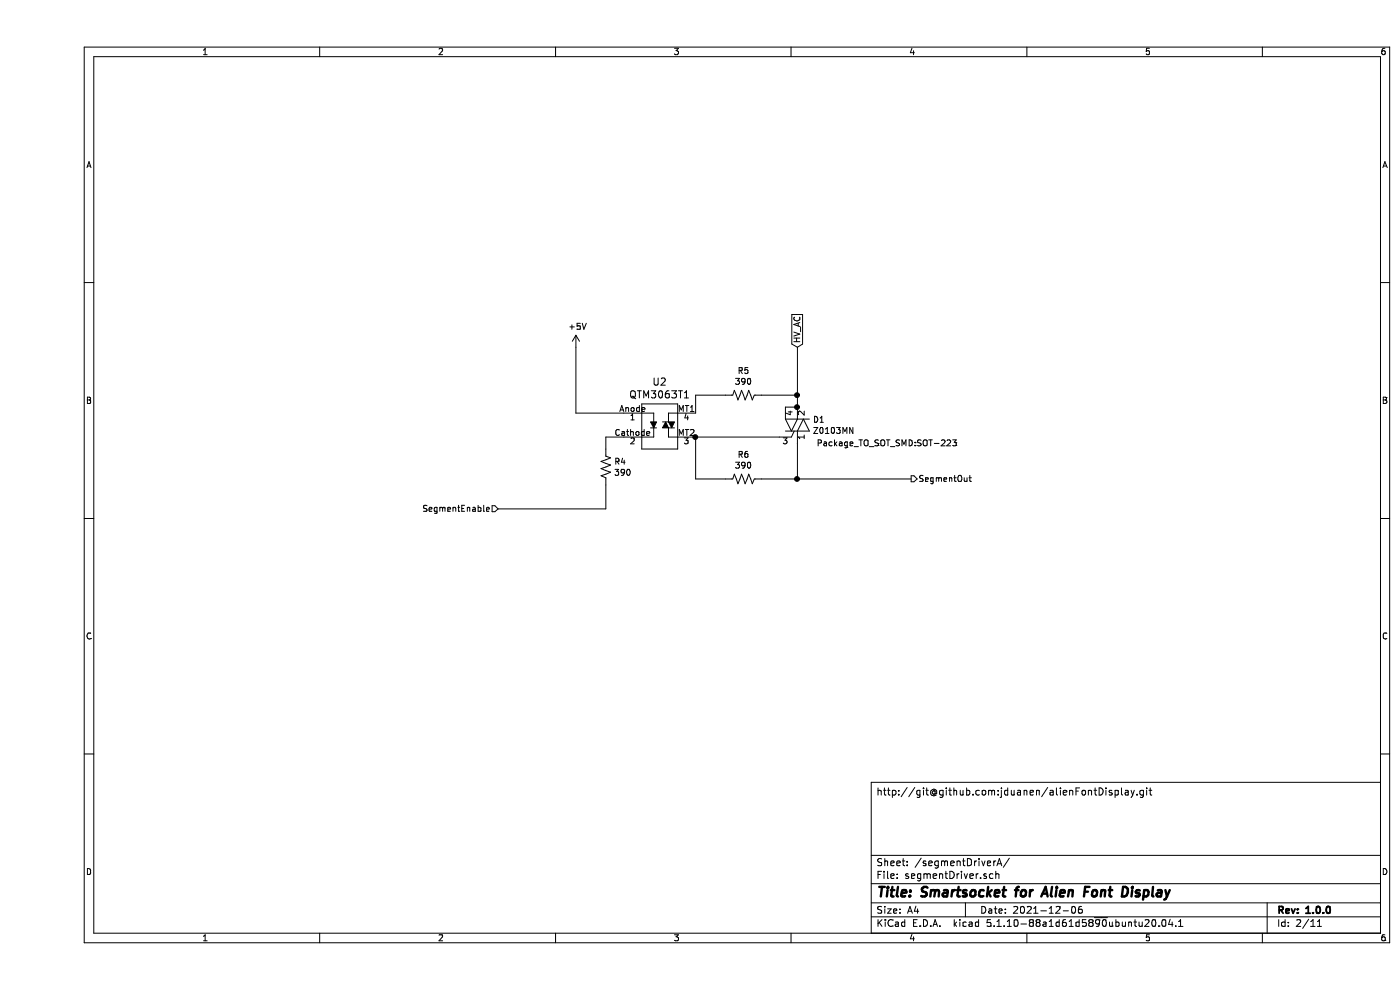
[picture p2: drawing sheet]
EESchema Schematic File Version 4
EELAYER 30 0
EELAYER END
$Descr A4 11693 8268
encoding utf-8
Sheet 3 11
Title "Smartsocket for Alien Font Display"
Date "2021-12-06"
Rev "1.0.0"
Comp ""
Comment1 ""
Comment2 ""
Comment3 ""
Comment4 "http://git@github.com:jduanen/alienFontDisplay.git"
$EndDescr
$Comp
L jdn_symbols:Z0103MN D?
U 1 1
P 6350 3550
AR Path="/61A5AA61" Ref="D?"  Part="1" 
AR Path="/61A24FF0/61A5AA61" Ref="D1"  Part="1" 
AR Path="/61FCCA00/61A5AA61" Ref="D3"  Part="1" 
AR Path="/61FD10CA/61A5AA61" Ref="D5"  Part="1" 
AR Path="/61FD5722/61A5AA61" Ref="D7"  Part="1" 
AR Path="/61FD5726/61A5AA61" Ref="D8"  Part="1" 
AR Path="/61F6EF90/61A5AA61" Ref="D2"  Part="1" 
AR Path="/61FCCA04/61A5AA61" Ref="D4"  Part="1" 
AR Path="/61FD10CE/61A5AA61" Ref="D6"  Part="1" 
F 0 "D8" H 6478 3596 50  0000 L CNN
F 1 "Z0103MN" H 6478 3505 50  0000 L CNN
F 2 "Package_TO_SOT_SMD:SOT-223" H 7100 3400 50  0000 C CNN
F 3 "http://www.st.com/resource/en/datasheet/z01.pdf" H 6500 3850 50  0001 C CNN
F 4 "https://www.st.com/content/ccc/resource/technical/document/datasheet/af/ee/c1/7b/df/8a/46/d7/CD00002268.pdf/files/CD00002268.pdf/jcr:content/translations/en.CD00002268.pdf" H 6350 3550 50  0001 C CNN "DK_Datasheet_Link"
F 5 "https://www.digikey.com/en/products/detail/stmicroelectronics/Z0103NN5AA4/2827071" H 6350 3550 50  0001 C CNN "DK_Detail_Page"
F 6 "Triac" H 6350 3550 50  0001 C CNN "Description"
F 7 "497-12382-1-ND" H 6350 3550 50  0001 C CNN "Digi-Key_PN"
F 8 "10" H 6350 3550 50  0001 C CNN "Multiplier"
F 9 "$0.6" H 6350 3550 50  0001 C CNN "Price"
F 10 "80" H 6350 3550 50  0001 C CNN "Total"
	1    6350 3550
	1    0    0    -1  
$EndComp
$Comp
L Device:R_US R?
U 1 1
P 5900 3300
AR Path="/61A5AA67" Ref="R?"  Part="1" 
AR Path="/61A24FF0/61A5AA67" Ref="R5"  Part="1" 
AR Path="/61FCCA00/61A5AA67" Ref="R11"  Part="1" 
AR Path="/61FD10CA/61A5AA67" Ref="R17"  Part="1" 
AR Path="/61FD5722/61A5AA67" Ref="R23"  Part="1" 
AR Path="/61FD5726/61A5AA67" Ref="R26"  Part="1" 
AR Path="/61F6EF90/61A5AA67" Ref="R8"  Part="1" 
AR Path="/61FCCA04/61A5AA67" Ref="R14"  Part="1" 
AR Path="/61FD10CE/61A5AA67" Ref="R20"  Part="1" 
F 0 "R26" V 5695 3300 50  0000 C CNN
F 1 "390" V 5786 3300 50  0000 C CNN
F 2 "Resistor_SMD:R_0805_2012Metric_Pad1.20x1.40mm_HandSolder" V 5940 3290 50  0001 C CNN
F 3 "~" H 5900 3300 50  0001 C CNN
F 4 "10" H 5900 3300 50  0001 C CNN "Multiplier"
F 5 "240" H 5900 3300 50  0001 C CNN "Total"
	1    5900 3300
	0    1    1    0   
$EndComp
$Comp
L Device:R_US R?
U 1 1
P 5900 4000
AR Path="/61A5AA6D" Ref="R?"  Part="1" 
AR Path="/61A24FF0/61A5AA6D" Ref="R6"  Part="1" 
AR Path="/61FCCA00/61A5AA6D" Ref="R12"  Part="1" 
AR Path="/61FD10CA/61A5AA6D" Ref="R18"  Part="1" 
AR Path="/61FD5722/61A5AA6D" Ref="R24"  Part="1" 
AR Path="/61FD5726/61A5AA6D" Ref="R27"  Part="1" 
AR Path="/61F6EF90/61A5AA6D" Ref="R9"  Part="1" 
AR Path="/61FCCA04/61A5AA6D" Ref="R15"  Part="1" 
AR Path="/61FD10CE/61A5AA6D" Ref="R21"  Part="1" 
F 0 "R27" V 5695 4000 50  0000 C CNN
F 1 "390" V 5786 4000 50  0000 C CNN
F 2 "Resistor_SMD:R_0805_2012Metric_Pad1.20x1.40mm_HandSolder" V 5940 3990 50  0001 C CNN
F 3 "~" H 5900 4000 50  0001 C CNN
F 4 "10" H 5900 4000 50  0001 C CNN "Multiplier"
F 5 "240" H 5900 4000 50  0001 C CNN "Total"
	1    5900 4000
	0    1    1    0   
$EndComp
Wire Wire Line
	4500 3450 4900 3450
Text GLabel 6350 2900 1    50   Input ~ 0
HV_AC
$Comp
L Device:R_US R?
U 1 1
P 4750 3900
AR Path="/61A5AA83" Ref="R?"  Part="1" 
AR Path="/61A24FF0/61A5AA83" Ref="R4"  Part="1" 
AR Path="/61FCCA00/61A5AA83" Ref="R10"  Part="1" 
AR Path="/61FD10CA/61A5AA83" Ref="R16"  Part="1" 
AR Path="/61FD5722/61A5AA83" Ref="R22"  Part="1" 
AR Path="/61FD5726/61A5AA83" Ref="R25"  Part="1" 
AR Path="/61F6EF90/61A5AA83" Ref="R7"  Part="1" 
AR Path="/61FCCA04/61A5AA83" Ref="R13"  Part="1" 
AR Path="/61FD10CE/61A5AA83" Ref="R19"  Part="1" 
F 0 "R25" H 4818 3946 50  0000 L CNN
F 1 "390" H 4818 3855 50  0000 L CNN
F 2 "Resistor_SMD:R_0805_2012Metric_Pad1.20x1.40mm_HandSolder" V 4790 3890 50  0001 C CNN
F 3 "~" H 4750 3900 50  0001 C CNN
F 4 "10" H 4750 3900 50  0001 C CNN "Multiplier"
F 5 "240" H 4750 3900 50  0001 C CNN "Total"
	1    4750 3900
	1    0    0    -1  
$EndComp
Wire Wire Line
	5750 4000 5500 4000
Wire Wire Line
	6050 4000 6350 4000
Wire Wire Line
	5750 3300 5500 3300
Wire Wire Line
	5500 3300 5500 3450
Wire Wire Line
	6050 3300 6350 3300
Wire Wire Line
	6350 3300 6350 3400
Wire Wire Line
	6350 2900 6350 3300
Connection ~ 6350 3300
Wire Wire Line
	4900 3650 4750 3650
Wire Wire Line
	4750 3650 4750 3750
Wire Wire Line
	5500 3650 6200 3650
Wire Wire Line
	6350 3700 6350 4000
Wire Wire Line
	5500 3650 5500 4000
Connection ~ 6350 4000
Wire Wire Line
	6350 4000 7300 4000
Text HLabel 3850 4250 0    50   Input ~ 0
SegmentEnable
Text HLabel 7300 4000 2    50   Output ~ 0
SegmentOut
Wire Wire Line
	4750 4050 4750 4250
$Comp
L jdn_symbols:QTM3063T1 U2
U 1 1
P 5200 3550
AR Path="/61A24FF0/626DC068" Ref="U2"  Part="1" 
AR Path="/61F6EF90/626DC068" Ref="U3"  Part="1" 
AR Path="/61FCCA00/626DC068" Ref="U4"  Part="1" 
AR Path="/61FCCA04/626DC068" Ref="U5"  Part="1" 
AR Path="/61FD10CA/626DC068" Ref="U6"  Part="1" 
AR Path="/61FD10CE/626DC068" Ref="U7"  Part="1" 
AR Path="/61FD5722/626DC068" Ref="U8"  Part="1" 
AR Path="/61FD5726/626DC068" Ref="U9"  Part="1" 
F 0 "U9" H 5200 3912 60  0000 C CNN
F 1 "QTM3063T1" H 5200 3806 60  0000 C CNN
F 2 "jdn_library:4-SMD_3.8x4.6mm" H 5400 3750 60  0001 L CNN
F 3 "http://optoelectronics.liteon.com/upload/download/DS70-2001-026/MOC306X%20series%20201606.pdf" V 5400 3850 60  0001 L CNN
F 4 "1516-1306-1-ND" H 5400 3950 60  0001 L CNN "Digi-Key_PN"
F 5 "QTM3063T1" H 5400 4050 60  0001 L CNN "MPN"
F 6 "Isolators" H 5400 4150 60  0001 L CNN "Category"
F 7 "Optoisolators - Triac, SCR Output" H 5400 4250 60  0001 L CNN "Family"
F 8 "https://www.qt-brightek.com/datasheet/QTM303X_304X_306X_308X_Zero-Crossing_triac_series.pdf" H 5400 4350 60  0001 L CNN "DK_Datasheet_Link"
F 9 "https://www.digikey.com/en/products/detail/qt-brightek-qtb/QTM3063T1/8445549" H 5400 4450 60  0001 L CNN "DK_Detail_Page"
F 10 "OPTOISOLATOR 5KV TRIAC 4pin mini-flat" H 5400 4550 60  0001 L CNN "Description"
F 11 "QT Brightek" H 5400 4650 60  0001 L CNN "Manufacturer"
F 12 "Active" H 5400 4750 60  0001 L CNN "Status"
F 13 "10" H 5200 3550 50  0001 C CNN "Multiplier"
F 14 "$.706" H 5200 3550 50  0001 C CNN "Price"
F 15 "80" H 5200 3550 50  0001 C CNN "Total"
	1    5200 3550
	1    0    0    -1  
$EndComp
Connection ~ 5500 3650
Wire Wire Line
	6250 3400 6350 3400
Connection ~ 6350 3400
Wire Wire Line
	4750 4250 3850 4250
$Comp
L power:+5V #PWR?
U 1 1
P 4500 2900
AR Path="/61AED4F4" Ref="#PWR?"  Part="1" 
AR Path="/61A24FF0/61AED4F4" Ref="#PWR011"  Part="1" 
AR Path="/61F6EF90/61AED4F4" Ref="#PWR012"  Part="1" 
AR Path="/61FCCA00/61AED4F4" Ref="#PWR013"  Part="1" 
AR Path="/61FCCA04/61AED4F4" Ref="#PWR014"  Part="1" 
AR Path="/61FD10CA/61AED4F4" Ref="#PWR015"  Part="1" 
AR Path="/61FD10CE/61AED4F4" Ref="#PWR016"  Part="1" 
AR Path="/61FD5722/61AED4F4" Ref="#PWR017"  Part="1" 
AR Path="/61FD5726/61AED4F4" Ref="#PWR018"  Part="1" 
F 0 "#PWR018" H 4500 2750 50  0001 C CNN
F 1 "+5V" H 4515 3073 50  0000 C CNN
F 2 "" H 4500 2900 50  0001 C CNN
F 3 "" H 4500 2900 50  0001 C CNN
	1    4500 2900
	1    0    0    -1  
$EndComp
Wire Wire Line
	4500 3450 4500 2900
$EndSCHEMATC
